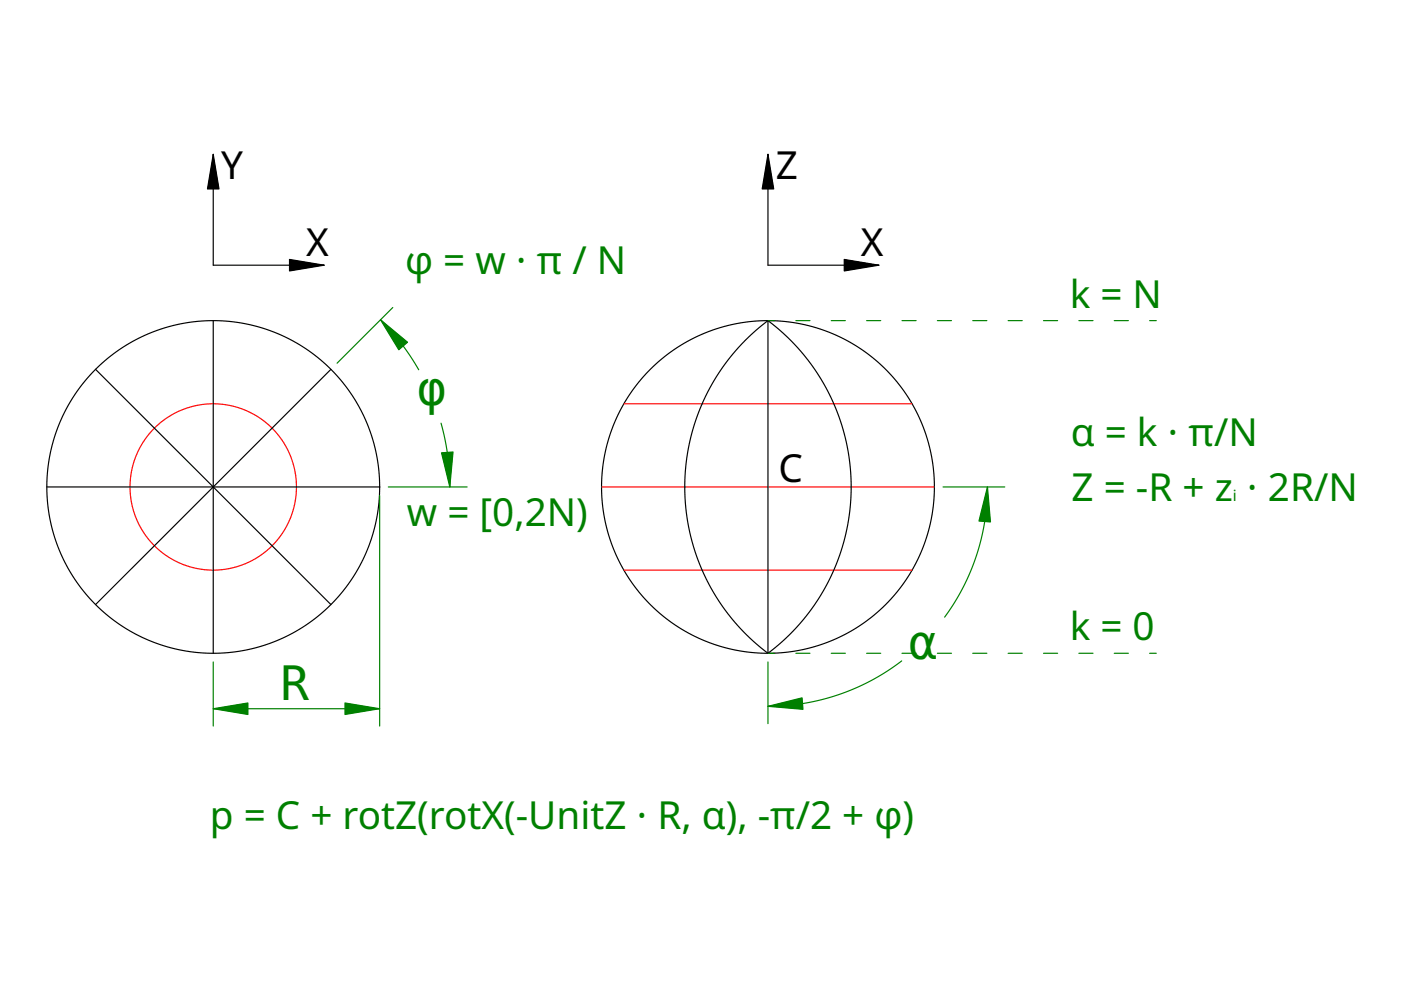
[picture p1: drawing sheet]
<svg xmlns="http://www.w3.org/2000/svg" width="297mm" height="210mm" viewBox="0 0 297 210" stroke-linecap="round" stroke-linejoin="round" font-family="sans-serif">
<g fill="none" stroke="#000" stroke-width=".25">
<path d="M45.2 32.7v23.5h23.5M162.8 32.7v23.5h23.5M20.3 78.3l49.9 49.9M45.2 68v70.5M70.2 78.3l-49.9 49.9M162.8 68l-3.9 3.3-3.5 3.8-3 4.1-2.6 4.4-2 4.6-1.4 4.9-.9 5.1-.3 5.1 .3 5.1 .9 5 1.4 4.8 2.1 4.8 2.5 4.4 3 4.1 3.5 3.7 3.9 3.3M162.8 68l4 3.4 3.5 3.7 3 4.1 2.5 4.4 2 4.6 1.5 4.9 .9 5 .3 5.2-.3 5.1-.9 5-1.5 4.8-2 4.8-2.6 4.4-3 4.1-3.5 3.7-3.9 3.3M162.8 68v70.5M9.9 103.2h70.6M80.5 103.2h.1M198.1 103.2h.1"/>
<circle cx="45.2" cy="103.2" r="35.3"/>
<circle cx="162.8" cy="103.2" r="35.3"/>
</g>
<g fill="none" stroke="#f00" stroke-width=".25">
<path d="M132.3 85.6h61.1M62.9 103.2h.1M127.5 103.2h70.6M132.3 120.9h61.1"/>
<circle cx="45.2" cy="103.2" r="17.6"/>
</g>
<path d="M45.2 32.7l1.2 7.4h-2.4zM162.8 32.7l1.2 7.4h-2.4zM61.4 55l7.3 1.2-7.3 1.2zM179 55l7.3 1.2-7.3 1.2z" fill="#000"/>
<path d="M45.2 32.7l1.2 7.4h-2.4zM162.8 32.7l1.2 7.4h-2.4zM61.4 55l7.3 1.2-7.3 1.2zM179 55l7.3 1.2-7.3 1.2z" fill="#000" stroke="#000" stroke-width=".25"/>
<path d="M199.9 103.2h13.1M209.4 103.2l-.2 3.8-.4 3.5-.7 3.7-1.1 3.6-1.3 3.5-1.6 3.4-1.8 3.2-2 2.9M162.8 140.3v13.1M191.2 140.1l-3.2 2.2-3.2 1.9-3.3 1.7-3.7 1.4-3.6 1-3.8 .8-3.8 .5-3.8 .2" fill="none" stroke="#008000" stroke-width=".25"/>
<path d="M162.8 149.8l7.3-1.8 .1 2.4z" fill="#008000"/>
<path d="M162.8 149.8l7.3-1.8 .1 2.4z" fill="#008000" stroke="#008000" stroke-width=".25"/>
<path d="M209.4 103.2l.6 7.5-2.4-.2z" fill="#008000"/>
<path d="M209.4 103.2l.6 7.5-2.4-.2z" fill="#008000" stroke="#008000" stroke-width=".25"/>
<path d="M80.7 67.8l2.3 2.5 2.1 2.6 1.9 2.7 1.8 2.8M83.3 65.2l-11.8 11.8M93.5 89.7l.8 3.3 .6 3.4 .3 3.3 .2 3.5M82.3 103.2h16.7" fill="none" stroke="#008000" stroke-width=".25"/>
<path d="M93.6 96l2.5-.2-.7 7.4z" fill="#008000"/>
<path d="M93.6 96l2.5-.2-.7 7.4z" fill="#008000" stroke="#008000" stroke-width=".25"/>
<path d="M80.7 67.8l5.7 4.8-1.8 1.6z" fill="#008000"/>
<path d="M80.7 67.8l5.7 4.8-1.8 1.6z" fill="#008000" stroke="#008000" stroke-width=".25"/>
<path d="M45.2 150.3h35.3" fill="none" stroke="#008000" stroke-width=".25"/>
<path d="M45.2 150.3l7.4-1.3v2.5z" fill="#008000"/>
<path d="M45.2 150.3l7.4-1.3v2.5z" fill="#008000" stroke="#008000" stroke-width=".25"/>
<path d="M73.1 149l7.4 1.3-7.4 1.2z" fill="#008000"/>
<path d="M73.1 149l7.4 1.3-7.4 1.2z" fill="#008000" stroke="#008000" stroke-width=".25"/>
<g fill="none" stroke="#008000" stroke-width=".25">
<path d="M162.8 68h1.4M168.7 68h3M176.2 68h3M183.7 68h3M191.2 68h3M198.7 68h3M206.2 68h3M213.7 68h3M221.2 68h3M228.7 68h3M236.2 68h3M243.7 68h1.5"/>
<path d="M80.5 105.1v48.8M162.8 138.5h1.4M168.7 138.5h3M176.2 138.5h3M183.7 138.5h3M191.2 138.5h3M198.7 138.5h3M206.2 138.5h3M213.7 138.5h3M221.2 138.5h3M228.7 138.5h3M236.2 138.5h3"/>
<path d="M243.7 138.5h1.5M45.2 140.3v13.6"/>
</g>
<g font-size="10.1" fill="#008000">
<text x="88.5" y="85.8">φ</text>
<text x="192.7" y="139.7">α</text>
<text x="59.5" y="148.4">R</text>
</g>
<g font-size="8.2">
<text x="46.9" y="38">Y</text>
<text x="164.5" y="38">Z</text>
<text x="64.9" y="54.3">X</text>
<text x="182.5" y="54.3">X</text>
<text x="165.1" y="102.3">C</text>
</g>
<g font-size="8.2" fill="#008000">
<text x="85.9" y="58.2">φ = w ∙ π / N</text>
<text x="226.8" y="65.2">k = N</text>
<text x="227.1" y="94.6">α = k ∙ π/N</text>
<text x="227.2" y="106.2">Z = -R + z ∙ 2R/N</text>
<text x="86.3" y="111.4">w = [0,2N)</text>
<text x="226.8" y="135.7">k = 0</text>
<text x="44.5" y="175.8">p = C + rotZ(rotX(-UnitZ ∙ R, α), -π/2 + φ)</text>
</g>
<text font-size="3.3" fill="#008000" x="261.4" y="106.2">i</text>
</svg>
